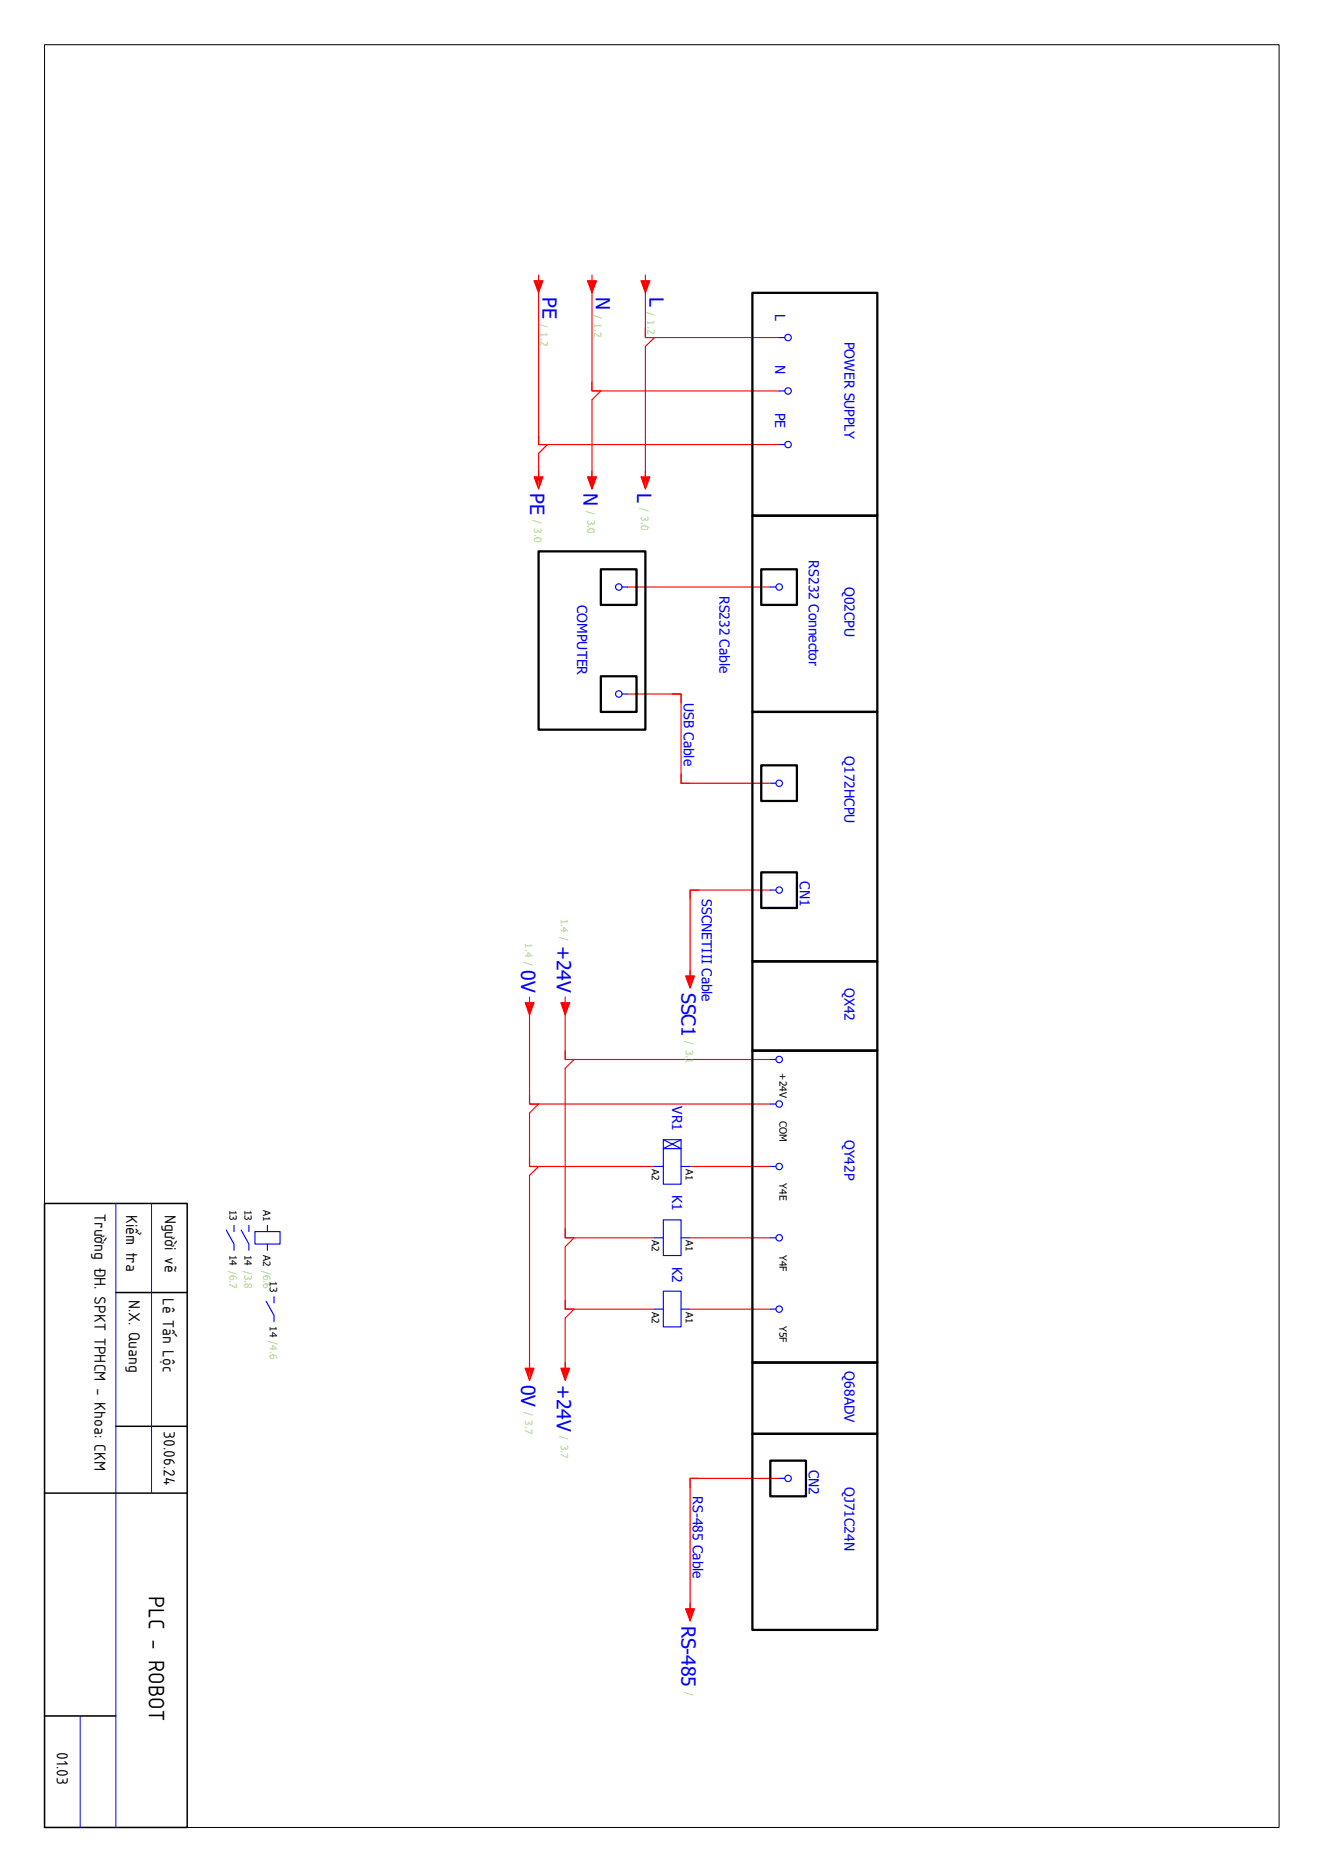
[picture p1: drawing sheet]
<svg xmlns="http://www.w3.org/2000/svg" width="297mm" height="420mm" viewBox="0 0 297 420" stroke-linecap="round" stroke-linejoin="round" font-family="sans-serif">
<path d="M10 10h276.9v400h-276.9z" fill="none" stroke="#000" stroke-width=".22"/>
<path d="M10 270h32v140h-32zM26 290h16M26 320h16M10 335h32M10 385h16" fill="none" stroke="#000" stroke-width=".34"/>
<path d="M26 270v140M34 270v65M18 385v25" fill="none" stroke="#00f" stroke-width=".22"/>
<g fill="none" stroke="#f00" stroke-width=".25">
<path d="M120.8 63.7v36h54M132.8 63.7v24h42M143.8 63h2l-1 2.7zM144.8 63.7v12h30M144.8 73.7v2h2l-2 2v30M120.8 97.7v2h2l-2 2v6M132.8 85.7v2h2l-2 2v18M140.8 131.7h32M140.8 155.7h12v20h20M150.8 155.7h2v2M152.8 173.7v2h2M156.8 199.7h-2v2"/>
<path d="M172.8 199.7h-18v20M118.8 225.7v22h54M126.8 225.7v12h46M126.8 235.7v2h2l-2 2v38h20M118.8 245.7v2h2l-2 2v12h28M118.8 259.7v2h2l-2 2v44M126.8 275.7v2h2l-2 2v14h20M154.8 277.7h18M154.8 261.7h18M126.8 291.7v2h2l-2 2v12M154.8 293.7h18M156.8 331.7h-2v2"/>
<path d="M174.8 331.7h-20v30"/>
</g>
<g fill="none" stroke="#000" stroke-width=".51">
<path d="M168.8 65.7h28v50h-28zM168.8 115.7h28v44h-28zM120.8 123.7h24v40h-24zM134.8 127.7h8v8h-8zM170.8 127.7h8v8h-8zM134.8 151.7h8v8h-8zM168.8 159.7h28v56h-28zM170.8 171.7h8v8h-8zM170.8 195.7h8v8h-8zM168.8 215.7h28v20h-28zM168.8 235.7h28v70h-28zM168.8 305.7h28v16h-28z"/>
<path d="M168.8 321.7h28v44h-28zM172.8 327.7h8v8h-8z"/>
</g>
<g fill="none" stroke="#00f" stroke-width=".25">
<path d="M174.8 75.7h1.2M174.8 87.7h1.2M174.8 99.7h1.2M139.5 131.7h1.3M172.8 131.7h1.2M139.5 155.7h1.3M172.8 175.7h1.2M172.8 199.7h1.2M172.8 237.7h1.2M148.8 255.7h4v2h-4zM148.8 257.7h4v8h-4zM148.8 255.7l4 2"/>
<path d="M152.8 255.7l-4 2M172.8 247.7h1.2M50.8 276l1.7 3.1v1.4M52.5 274.9v1.4M54.1 276l1.7 3.1v1.4M55.8 274.9v1.4M57.2 276.3h5.6v2.8h-5.6zM60 274.9v1.4M60 279.1v1.4M146.8 277.7h2M146.8 261.7h2M148.8 273.7h4v8h-4z"/>
<path d="M152.8 277.7h2M152.8 261.7h2M172.8 277.7h1.2M172.8 261.7h1.2M59.7 291.9l1.8 3.2v1.4M61.5 290.9v1.4M146.8 293.7h2M148.8 289.7h4v8h-4zM152.8 293.7h2M172.8 293.7h1.2M174.8 331.7h1.2"/>
<circle cx="176.8" cy="75.7" r=".73"/>
<circle cx="176.8" cy="87.7" r=".73"/>
<circle cx="176.8" cy="99.7" r=".73"/>
<circle cx="138.8" cy="131.7" r=".73"/>
<circle cx="174.8" cy="131.7" r=".73"/>
<circle cx="138.8" cy="155.7" r=".73"/>
<circle cx="174.8" cy="175.7" r=".73"/>
<circle cx="174.8" cy="199.7" r=".73"/>
<circle cx="174.8" cy="237.7" r=".73"/>
<circle cx="174.8" cy="247.7" r=".73"/>
<circle cx="174.8" cy="277.7" r=".73"/>
<circle cx="174.8" cy="261.7" r=".73"/>
<circle cx="174.8" cy="293.7" r=".73"/>
<circle cx="176.8" cy="331.7" r=".73"/>
</g>
<g fill="#f00">
<path d="M144.8 63h1l-1 2.7z"/>
<path d="M143.8 63h1v2.7z"/>
</g>
<path d="M131.8 63h2l-1 2.7zM144.8 61.7v1.3" fill="none" stroke="#f00" stroke-width=".25"/>
<g fill="#f00">
<path d="M132.8 63h1l-1 2.7z"/>
<path d="M131.8 63h1v2.7z"/>
</g>
<path d="M119.8 63h2l-1 2.7zM132.8 61.7v1.3" fill="none" stroke="#f00" stroke-width=".25"/>
<g fill="#f00">
<path d="M120.8 63h1l-1 2.7z"/>
<path d="M119.8 63h1v2.7z"/>
</g>
<path d="M120.8 61.7v1.3M143.8 107h2l-1 2.7z" fill="none" stroke="#f00" stroke-width=".25"/>
<g fill="#f00">
<path d="M144.8 107h1l-1 2.7z"/>
<path d="M143.8 107h1v2.7z"/>
</g>
<path d="M131.8 107h2l-1 2.7zM144.8 105.7v1.3" fill="none" stroke="#f00" stroke-width=".25"/>
<g fill="#f00">
<path d="M132.8 107h1l-1 2.7z"/>
<path d="M131.8 107h1v2.7z"/>
</g>
<path d="M119.8 107h2l-1 2.7zM132.8 105.7v1.3" fill="none" stroke="#f00" stroke-width=".25"/>
<g fill="#f00">
<path d="M120.8 107h1l-1 2.7z"/>
<path d="M119.8 107h1v2.7z"/>
</g>
<path d="M120.8 105.7v1.3M153.8 218.9h2l-1 2.8z" fill="none" stroke="#f00" stroke-width=".25"/>
<g fill="#f00">
<path d="M154.8 218.9h1l-1 2.8z"/>
<path d="M153.8 218.9h1v2.8z"/>
</g>
<path d="M154.8 217.7v1.2M125.8 225h2l-1 2.7z" fill="none" stroke="#f00" stroke-width=".25"/>
<g fill="#f00">
<path d="M126.8 225h1l-1 2.7z"/>
<path d="M125.8 225h1v2.7z"/>
</g>
<path d="M117.8 225h2l-1 2.7zM126.8 223.7v1.3" fill="none" stroke="#f00" stroke-width=".25"/>
<g fill="#f00">
<path d="M118.8 225h1l-1 2.7z"/>
<path d="M117.8 225h1v2.7z"/>
</g>
<path d="M118.8 223.7v1.3M125.8 307h2l-1 2.7z" fill="none" stroke="#f00" stroke-width=".25"/>
<g fill="#f00">
<path d="M126.8 307h1l-1 2.7z"/>
<path d="M125.8 307h1v2.7z"/>
</g>
<path d="M117.8 307h2l-1 2.7zM126.8 305.7v1.3" fill="none" stroke="#f00" stroke-width=".25"/>
<g fill="#f00">
<path d="M118.8 307h1l-1 2.7z"/>
<path d="M117.8 307h1v2.7z"/>
</g>
<path d="M118.8 305.7v1.3M153.8 360.9h2l-1 2.8z" fill="none" stroke="#f00" stroke-width=".25"/>
<g fill="#f00">
<path d="M154.8 360.9h1l-1 2.8z"/>
<path d="M153.8 360.9h1v2.8z"/>
</g>
<path d="M154.8 359.7v1.2" fill="none" stroke="#f00" stroke-width=".25"/>
<text font-size="5.4" x="33.4" y="358" transform="rotate(90 33.4 358)">PLC - ROBOT</text>
<g font-size="4.4" fill="#00f">
<text x="121.7" y="66.7" transform="rotate(90 121.7 66.7)">PE</text>
<text x="133.7" y="66.7" transform="rotate(90 133.7 66.7)">N</text>
<text x="145.7" y="66.7" transform="rotate(90 145.7 66.7)">L</text>
<text x="118.9" y="110.7" transform="rotate(90 118.9 110.7)">PE</text>
<text x="130.9" y="110.7" transform="rotate(90 130.9 110.7)">N</text>
<text x="142.9" y="110.7" transform="rotate(90 142.9 110.7)">L</text>
<text x="124.9" y="212.2" transform="rotate(90 124.9 212.2)">+24V</text>
<text x="116.9" y="217.7" transform="rotate(90 116.9 217.7)">0V</text>
<text x="152.9" y="222.7" transform="rotate(90 152.9 222.7)">SSC1</text>
<text x="116.9" y="310.7" transform="rotate(90 116.9 310.7)">0V</text>
<text x="124.9" y="310.7" transform="rotate(90 124.9 310.7)">+24V</text>
<text x="152.9" y="364.7" transform="rotate(90 152.9 364.7)">RS-485</text>
</g>
<g font-size="3.9">
<text x="21.2" y="272.4" transform="rotate(90 21.2 272.4)">Trường ĐH. SPKT TPHCM - Khoa: CKM</text>
<text x="28.3" y="272.5" transform="rotate(90 28.3 272.5)">Kiểm tra</text>
<text x="37" y="272.5" transform="rotate(90 37 272.5)">Người vẽ</text>
<text x="28.9" y="291.7" transform="rotate(90 28.9 291.7)">N.X. Quang</text>
<text x="36.5" y="291.2" transform="rotate(90 36.5 291.2)">Lê Tấn Lộc</text>
<text x="36.7" y="321.1" transform="rotate(90 36.7 321.1)">30.06.24</text>
<text x="12.7" y="393.1" transform="rotate(90 12.7 393.1)">01.03</text>
</g>
<g font-size="3.1" fill="#00f">
<text x="173.9" y="70.5" transform="rotate(90 173.9 70.5)">L</text>
<text x="189.4" y="76.7" transform="rotate(90 189.4 76.7)">POWER SUPPLY</text>
<text x="173.9" y="82" transform="rotate(90 173.9 82)">N</text>
<text x="173.9" y="92.6" transform="rotate(90 173.9 92.6)">PE</text>
<text x="181.4" y="125.7" transform="rotate(90 181.4 125.7)">RS232 Connector</text>
<text x="189.4" y="131.7" transform="rotate(90 189.4 131.7)">Q02CPU</text>
<text x="129.5" y="135.7" transform="rotate(90 129.5 135.7)">COMPUTER</text>
<text x="161.4" y="133.7" transform="rotate(90 161.4 133.7)">RS232 Cable</text>
<text x="153.4" y="157.7" transform="rotate(90 153.4 157.7)">USB Cable</text>
<text x="189.4" y="169.7" transform="rotate(90 189.4 169.7)">Q172HCPU</text>
<text x="179.5" y="197.7" transform="rotate(90 179.5 197.7)">CN1</text>
<text x="157.4" y="201.7" transform="rotate(90 157.4 201.7)">SSCNETIII Cable</text>
<text x="189.4" y="221.7" transform="rotate(90 189.4 221.7)">QX42</text>
<text x="150.8" y="248.2" transform="rotate(90 150.8 248.2)">VR1</text>
<text x="189.4" y="255.7" transform="rotate(90 189.4 255.7)">QY42P</text>
<text x="150.8" y="268.2" transform="rotate(90 150.8 268.2)">K1</text>
<text x="150.8" y="284.2" transform="rotate(90 150.8 284.2)">K2</text>
<text x="189.4" y="307.7" transform="rotate(90 189.4 307.7)">Q68ADV</text>
<text x="181.4" y="329.7" transform="rotate(90 181.4 329.7)">CN2</text>
<text x="155.4" y="335.7" transform="rotate(90 155.4 335.7)">RS-485 Cable</text>
<text x="189.4" y="333.7" transform="rotate(90 189.4 333.7)">QJ71C24N</text>
</g>
<g font-size="2.2" fill="#a5dd6e">
<text x="133.3" y="70.7" transform="rotate(90 133.3 70.7)">/ 1.2</text>
<text x="145.2" y="69.9" transform="rotate(90 145.2 69.9)">/ 1.2</text>
<text x="121.2" y="72.6" transform="rotate(90 121.2 72.6)">/ 1.2</text>
<text x="143.8" y="113.9" transform="rotate(90 143.8 113.9)">/ 3.0</text>
<text x="119.8" y="116.6" transform="rotate(90 119.8 116.6)">/ 3.0</text>
<text x="131.8" y="114.7" transform="rotate(90 131.8 114.7)">/ 3.0</text>
<text x="125.8" y="206.1" transform="rotate(90 125.8 206.1)">1.4 /</text>
<text x="117.8" y="211.7" transform="rotate(90 117.8 211.7)">1.4 /</text>
<text x="153.8" y="233.6" transform="rotate(90 153.8 233.6)">/ 3.1</text>
<text x="117.8" y="316.7" transform="rotate(90 117.8 316.7)">/ 3.7</text>
<text x="125.8" y="322.2" transform="rotate(90 125.8 322.2)">/ 3.7</text>
<text x="153.8" y="379.6" transform="rotate(90 153.8 379.6)">/</text>
</g>
<g font-size="2.2">
<text x="174.8" y="240.8" transform="rotate(90 174.8 240.8)">+24V</text>
<text x="174.8" y="251.5" transform="rotate(90 174.8 251.5)">COM</text>
<text x="146.3" y="262.3" transform="rotate(90 146.3 262.3)">A2</text>
<text x="153.8" y="262.3" transform="rotate(90 153.8 262.3)">A1</text>
<text x="174.8" y="265.5" transform="rotate(90 174.8 265.5)">Y4E</text>
<text x="51.5" y="271.4" transform="rotate(90 51.5 271.4)">13</text>
<text x="54.9" y="271.4" transform="rotate(90 54.9 271.4)">13</text>
<text x="59" y="271.4" transform="rotate(90 59 271.4)">A1</text>
<text x="51.5" y="281.5" transform="rotate(90 51.5 281.5)">14 /6.7</text>
<text x="54.9" y="281.5" transform="rotate(90 54.9 281.5)">14 /3.8</text>
<text x="59" y="281.5" transform="rotate(90 59 281.5)">A2 /6.6</text>
<text x="146.3" y="278.3" transform="rotate(90 146.3 278.3)">A2</text>
<text x="153.8" y="278.3" transform="rotate(90 153.8 278.3)">A1</text>
<text x="174.8" y="281.5" transform="rotate(90 174.8 281.5)">Y4F</text>
<text x="60.5" y="287.4" transform="rotate(90 60.5 287.4)">13</text>
<text x="60.5" y="297.5" transform="rotate(90 60.5 297.5)">14 /4.6</text>
<text x="146.3" y="294.3" transform="rotate(90 146.3 294.3)">A2</text>
<text x="153.8" y="294.3" transform="rotate(90 153.8 294.3)">A1</text>
<text x="174.8" y="297.5" transform="rotate(90 174.8 297.5)">Y5F</text>
</g>
</svg>
